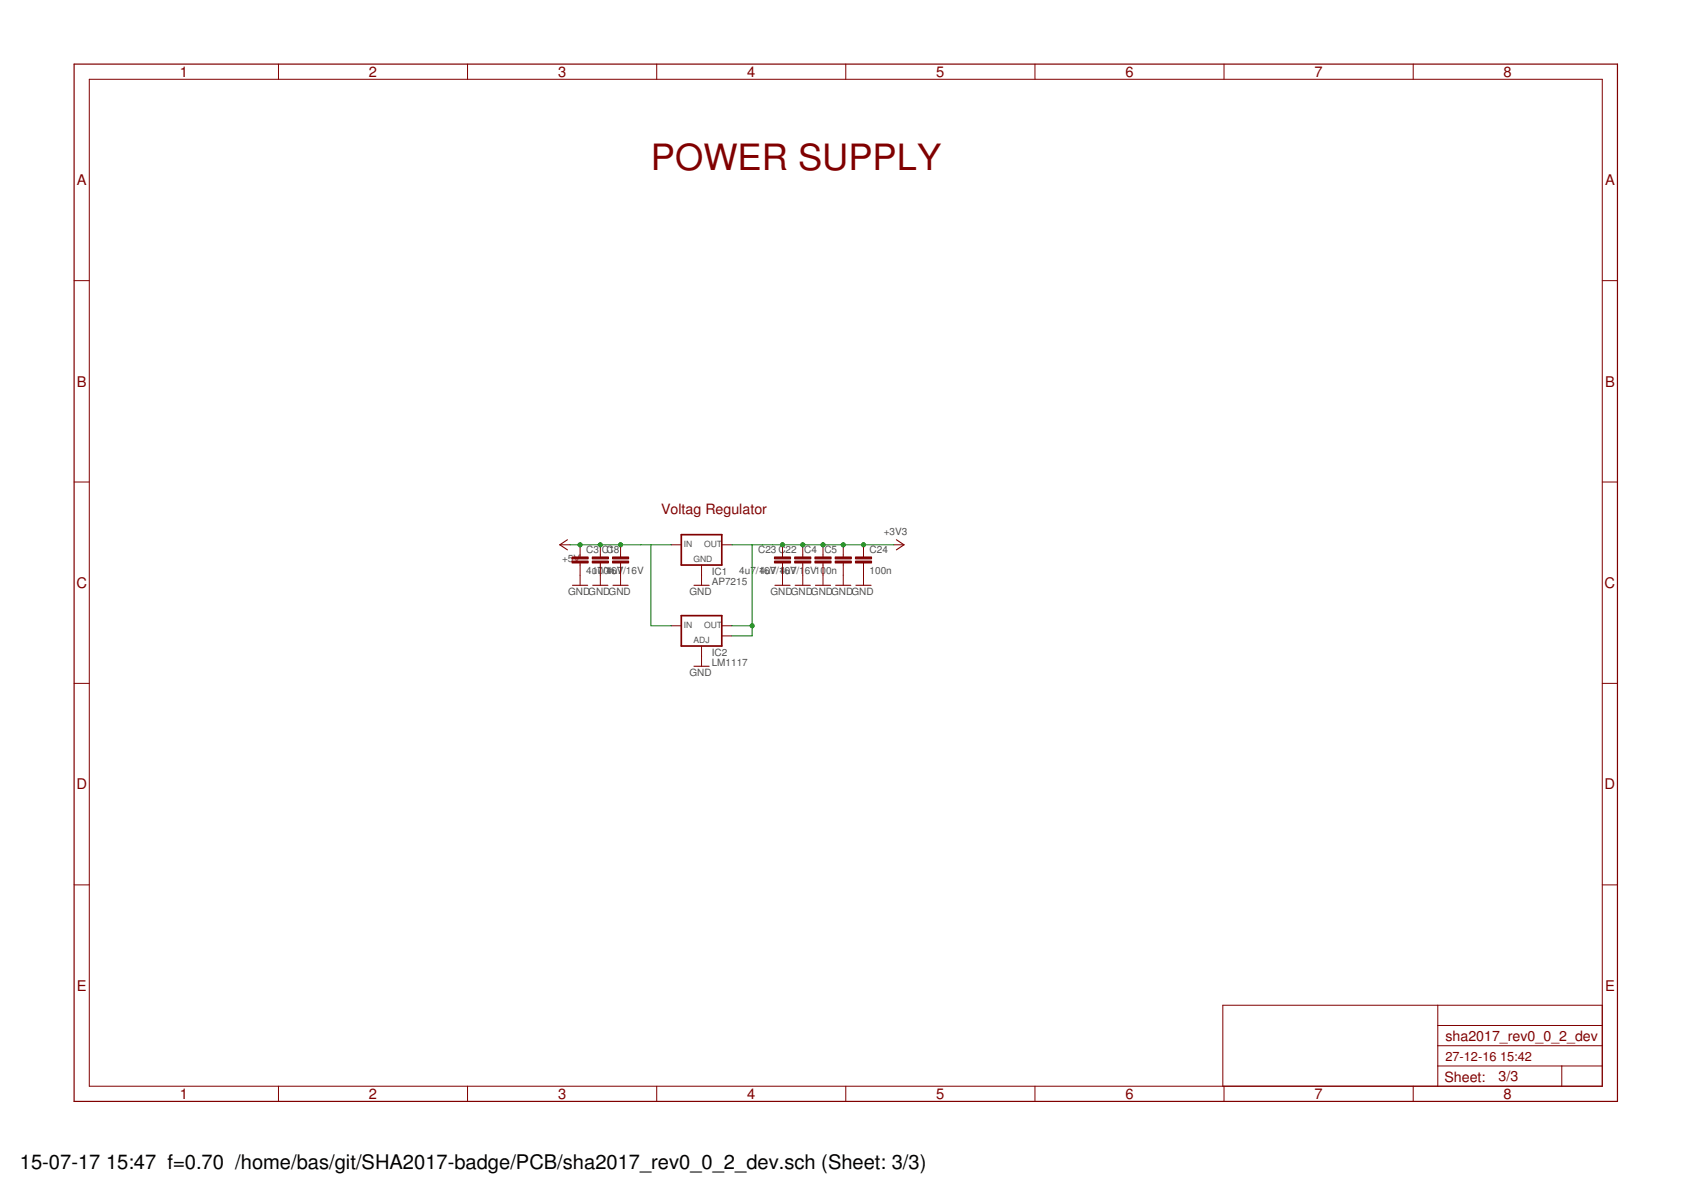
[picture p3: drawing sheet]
<svg xmlns="http://www.w3.org/2000/svg" width="297mm" height="210mm" viewBox="0 0 297 210" stroke-linecap="round" stroke-linejoin="round" font-family="sans-serif">
<g fill="none" stroke="#800000" stroke-width=".18">
<path d="M15.7 13.9h265.8v176.9h-265.8zM48.9 11.3v2.6M82.1 11.3v2.6M115.4 11.3v2.6M148.6 11.3v2.6M181.8 11.3v2.6M215 11.3v2.6M248.2 11.3v2.6M13 49.3h2.7M281.5 49.3h2.6M13 84.7h2.7M98.3 95.7h1.8"/>
<path d="M101.9 95.7v2.1M101.9 98.9v3.9M105.5 95.7v2.1M105.5 98.9v3.9M109 95.7v2.1M109 98.9v3.9M117.9 95.7h1.8M123.2 99.3v3.5M126.8 95.7h1.8M137.5 95.7v2.1M137.5 98.9v3.9M141 95.7v2.1"/>
<path d="M141 98.9v3.9M144.6 95.7v2.1M144.6 98.9v3.9M148.1 95.7v2.1M148.1 98.9v3.9M151.7 95.7v2.1M151.7 98.9v3.9M157 95.7h1.8M281.5 84.7h2.6M117.9 109.9h1.8M123.2 113.5v3.5M126.8 109.9h1.8"/>
<path d="M126.8 111.7h1.8M13 120h2.7M281.5 120h2.6M13 155.4h2.7M281.5 155.4h2.6M252.6 176.6v14.2M281.5 176.6h-66.7v14.2M48.9 190.8v2.7M82.1 190.8v2.7M115.4 190.8v2.7M148.6 190.8v2.7M181.8 190.8v2.7"/>
<path d="M215 190.8v2.7M248.2 190.8v2.7M252.6 187.2h28.9M252.6 183.7h28.9M252.6 180.1h28.9M274.3 187.2v3.6"/>
</g>
<path d="M13 11.3h271.1v182.2h-271.1z" fill="none" stroke="#800000" stroke-width=".21"/>
<g fill="#800000" stroke="#800000" stroke-width=".18">
<path d="M107.6 98.6h2.8v.3h-2.8z"/>
<path d="M107.6 97.8h2.8v.4h-2.8z"/>
<path d="M104 98.6h2.9v.3h-2.9z"/>
<path d="M104 97.8h2.9v.4h-2.9z"/>
<path d="M143.2 98.6h2.8v.3h-2.8z"/>
<path d="M143.2 97.8h2.8v.4h-2.8z"/>
<path d="M146.7 98.6h2.8v.3h-2.8z"/>
<path d="M146.7 97.8h2.8v.4h-2.8z"/>
<path d="M150.3 98.6h2.8v.3h-2.8z"/>
<path d="M150.3 97.8h2.8v.4h-2.8z"/>
<path d="M139.6 98.6h2.8v.3h-2.8z"/>
<path d="M139.6 97.8h2.8v.4h-2.8z"/>
<path d="M136 98.6h2.9v.3h-2.9z"/>
<path d="M136 97.8h2.9v.4h-2.9z"/>
<path d="M100.5 98.6h2.8v.3h-2.8z"/>
<path d="M100.5 97.8h2.8v.4h-2.8z"/>
</g>
<path d="M99.7 94.8l-1.4 .9 1.4 .9M157.5 94.8l1.3 .9-1.3 .9M100.6 102.8h2.6M104.1 102.8h2.7M107.7 102.8h2.6M121.9 102.8h2.7M121.9 117h2.7M136.1 102.8h2.7M139.7 102.8h2.6M143.2 102.8h2.7M146.8 102.8h2.7M150.3 102.8h2.7" fill="none" stroke="#800000" stroke-width=".19"/>
<path d="M119.7 93.9h7.1v5.4h-7.1zM119.7 108.1h7.1v5.4h-7.1z" fill="none" stroke="#800000" stroke-width=".3"/>
<path d="M100.1 95.7h17.8M114.3 95.7v14.2h3.6M128.6 95.7h28.4M132.1 95.7v16h-3.5M128.6 109.9h3.5" fill="none" stroke="#008000" stroke-width=".18"/>
<g fill="#008000" stroke="#008000" stroke-width=".18">
<circle cx="144.6" cy="95.7" r=".36"/>
<circle cx="148.1" cy="95.7" r=".36"/>
<circle cx="151.7" cy="95.7" r=".36"/>
<circle cx="141" cy="95.7" r=".36"/>
<circle cx="137.5" cy="95.7" r=".36"/>
<circle cx="132.1" cy="109.9" r=".36"/>
<circle cx="109" cy="95.7" r=".36"/>
<circle cx="105.5" cy="95.7" r=".36"/>
<circle cx="101.9" cy="95.7" r=".36"/>
</g>
<text font-size="6.4" fill="#800000" x="114.3" y="29.9">POWER SUPPLY</text>
<g font-size="3.5">
<text x="3.5" y="205.4">15-07-17</text>
<text x="18.6" y="205.4">15:47 f=0.70 /home/bas/git/SHA2017-badge/PCB/sha2017_rev0_0_2_dev.sch (Sheet: 3/3)</text>
</g>
<g font-size="2.6" fill="#800000">
<text x="31.6" y="13.5">1</text>
<text x="64.8" y="13.5">2</text>
<text x="98" y="13.5">3</text>
<text x="131.2" y="13.5">4</text>
<text x="164.5" y="13.5">5</text>
<text x="197.7" y="13.5">6</text>
<text x="230.9" y="13.5">7</text>
<text x="264.1" y="13.5">8</text>
<text x="13.5" y="32.5">A</text>
<text x="281.9" y="32.5">A</text>
<text x="13.5" y="67.9">B</text>
<text x="281.9" y="67.9">B</text>
<text x="13.4" y="103.3">C</text>
<text x="281.9" y="103.3">C</text>
<text x="13.4" y="138.6">D</text>
<text x="281.9" y="138.6">D</text>
<text x="13.5" y="174">E</text>
<text x="281.9" y="174">E</text>
<text x="31.6" y="193">1</text>
<text x="64.8" y="193">2</text>
<text x="98" y="193">3</text>
<text x="131.2" y="193">4</text>
<text x="164.5" y="193">5</text>
<text x="197.7" y="193">6</text>
<text x="230.9" y="193">7</text>
<text x="264.1" y="193">8</text>
</g>
<g font-size="2.5" fill="#800000">
<text x="116.1" y="90.4">Voltag Regulator</text>
<text x="253.9" y="182.8">sha2017_rev0_0_2_dev</text>
<text x="253.7" y="190">Sheet:</text>
<text x="263.2" y="189.9">3/3</text>
</g>
<g font-size="2.2" fill="#800000">
<text x="253.9" y="186.4">27-12-16</text>
<text x="263.5" y="186.4">15:42</text>
</g>
<g font-size="1.8" fill="#505050">
<text x="155.2" y="93.9">+3V3</text>
<text x="98.7" y="98.7">+5V</text>
<text x="103" y="100.8">4u7/1nu7/16V</text>
<text x="103" y="97.2">C3 CC8</text>
<text x="104" y="100.8">10046V</text>
<text x="107" y="97.2">1</text>
<text x="125" y="101">IC1</text>
<text x="129.9" y="100.8">4u7/16V 4u7/16V100n</text>
<text x="133.2" y="97.2">C23 C22</text>
<text x="133.4" y="100.8">4u7/16V</text>
<text x="141.3" y="97.2">C4</text>
<text x="144.8" y="97.2">C5</text>
<text x="152.7" y="100.8">100n</text>
<text x="152.7" y="97.2">C24</text>
<text x="99.8" y="104.6">GNDGNDGND</text>
<text x="121.1" y="104.6">GND</text>
<text x="125" y="102.8">AP7215</text>
<text x="135.3" y="104.6">GNDGNDGNDGNDGND</text>
<text x="121.1" y="118.8">GND</text>
<text x="125" y="117">LM1117</text>
<text x="125" y="115.2">IC2</text>
</g>
<g font-size="1.5" fill="#505050">
<text x="120.1" y="96.1">IN</text>
<text x="121.8" y="98.7">GND</text>
<text x="123.7" y="96.1">OUT</text>
<text x="120.1" y="110.4">IN</text>
<text x="121.8" y="112.9">ADJ</text>
<text x="123.7" y="110.4">OUT</text>
</g>
</svg>
